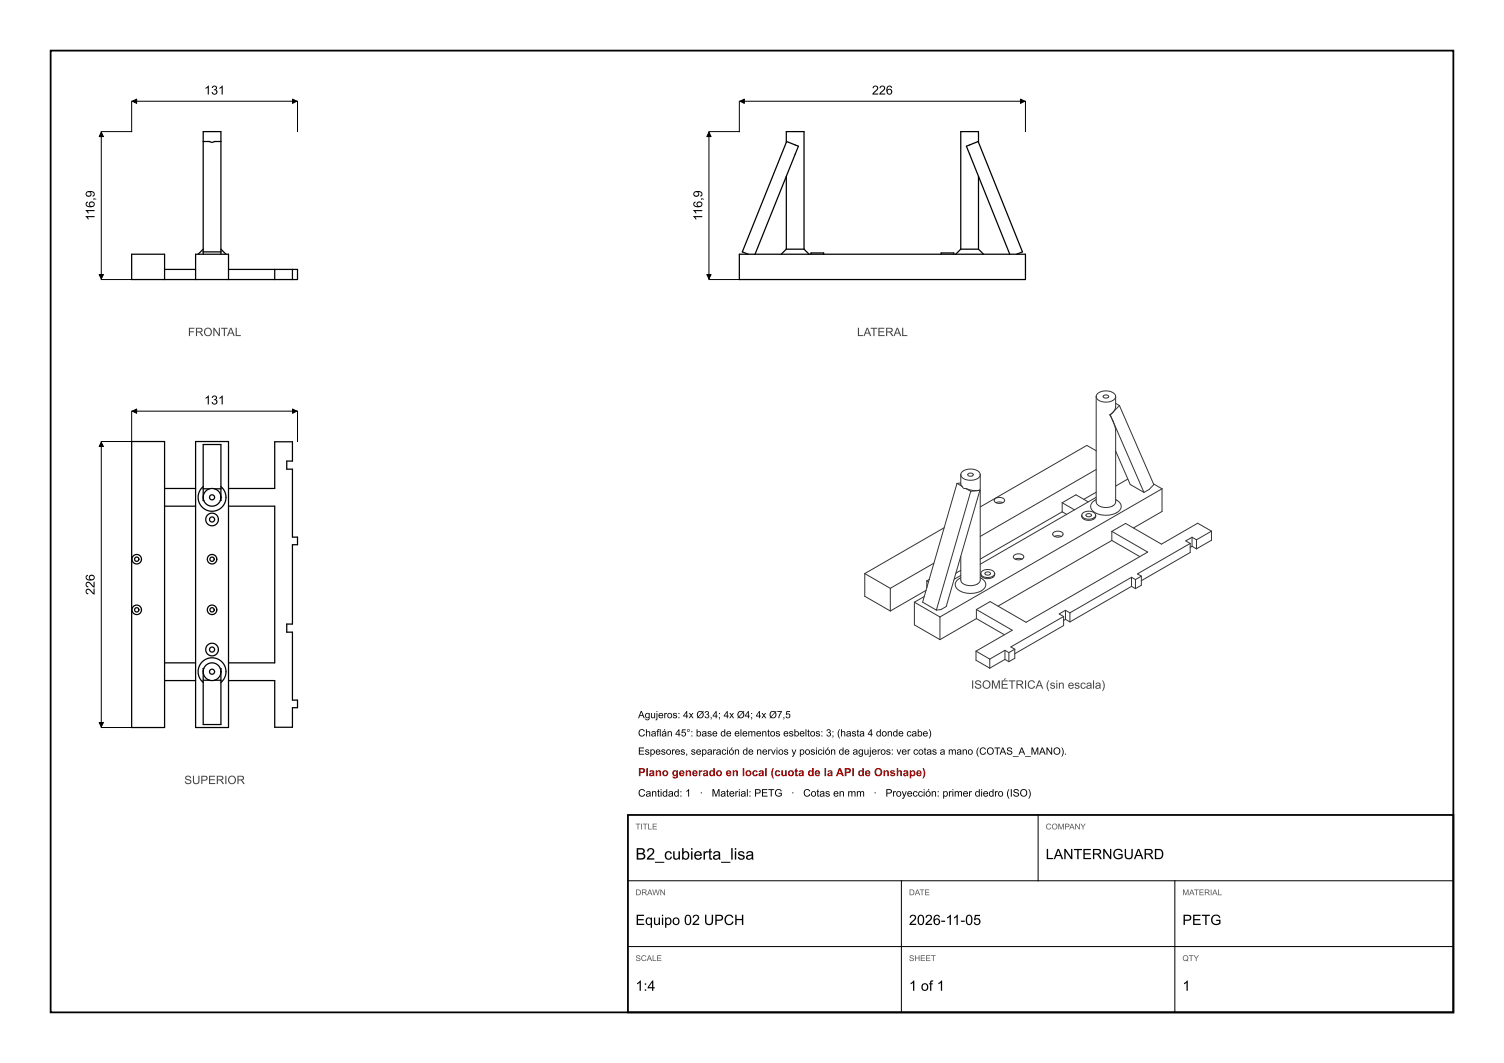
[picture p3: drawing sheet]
<svg xmlns="http://www.w3.org/2000/svg" width="297mm" height="210mm" viewBox="0 0 297 210" stroke-linecap="round" stroke-linejoin="round" font-family="sans-serif">
<path d="M10 10h277v190h-277zM124 161h163v39h-163z" fill="none" stroke="#000" stroke-width=".35"/>
<g fill="none" stroke="#000" stroke-width=".25">
<path d="M40.1 28v21.8M40.1 28h1.3l.4 .1 .5-.1h1.3M40.1 28v-1.5a.34 .34 0 0 1 0-.5 .34 .34 0 0 1 .5 0h2.5a.34 .34 0 0 1 .5 0 .34 .34 0 0 1 0 .5v1.5M43.6 28v21.8M155.3 28.1v-1.6a.34 .34 0 0 1 0-.5 .34 .34 0 0 1 .5 0h3v23.2M155.3 34.8v14.4M193.2 28.1v-1.6a.34 .34 0 0 0 0-.5 .34 .34 0 0 0-.5 0h-3v23.2M193.2 34.8v14.4M26 50.2h6a.35 .35 0 0 1 .5 0 .35 .35 0 0 1 0 .5v4a.35 .35 0 0 1 0 .5 .35 .35 0 0 1-.5 0h-5.5a.35 .35 0 0 1-.5 0 .35 .35 0 0 1 0-.5zM32.5 55.2h6.1M32.5 53.2h6.1M38.6 55.2h6.5"/>
<path d="M38.6 55.2v-4.5a.35 .35 0 0 1 0-.5 .35 .35 0 0 1 .5 0h5.5a.35 .35 0 0 1 .5 0 .35 .35 0 0 1 0 .5v4.5M40.1 49.8v.4M40.1 49.8h3.5M40.1 49.2l-1 1M43.6 49.8v.4M43.6 49.2l1 1M45.1 55.2h9.1M45.1 53.2h9.1M54.2 55.2h3.6M54.2 53.2v2M54.2 53.2h3.6M57.8 53.2h.5a.33 .33 0 0 1 .5 0 .33 .33 0 0 1-.1 .5v1a.33 .33 0 0 1 .1 .5 .33 .33 0 0 1-.5 0h-.5"/>
<path d="M57.8 53.2v2M146 50.2h56.5v5h-56.5zM147.8 50.2l-1.2-.4 8.7-21.8 1.9 .7a.34 .34 0 0 1 .5 .2 .34 .34 0 0 1-.2 .4l-8.4 20.9M155.3 49.2h3.5M155.3 49.2l-1 1M158.8 49.2l1 1M160.2 50.2a.34 .34 0 0 1 .2-.3 .34 .34 0 0 1 .3 .1h1.5a.29 .29 0 0 1 .3-.1 .29 .29 0 0 1 .1 .3M185.9 50.2a.34 .34 0 0 1 .2-.3 .34 .34 0 0 1 .3 .1h1.5a.29 .29 0 0 1 .3-.1 .29 .29 0 0 1 .2 .3M189.7 49.2h3.5M189.7 49.2l-1 1M193.2 49.2l1 1M199.4 50.2l-8.4-20.9a.34 .34 0 0 1-.2-.4 .34 .34 0 0 1 .5-.2l1.9-.7 8.7 21.8-1.2 .4"/>
<path d="M26 87.2h6.5v56.5h-6.5zM32.5 96.5h6.1M32.5 100h6.1M38.6 87.2h6.5v56.5h-6.5zM40.1 96.1l-.6 .7-.3 .7-.1 .9 .2 .8 .4 .7 .6 .6 .7 .4 .9 .1 .9-.2 .7-.3 .6-.7 .4-.7 .1-.8-.1-.8-.4-.8-.5-.6M40.1 96.6v-8.3a.33 .33 0 0 1 0-.4 .33 .33 0 0 1 .4-.1h2.6a.32 .32 0 0 1 .4 0 .32 .32 0 0 1 .1 .4v8.4M40.1 96.6v2.3h.1M40.1 96.6h1.3M42.3 96.6h1.3M43.6 96.6v1.6M43.6 98.2v.7h-.1M45.1 96.5h8.8a.37 .37 0 0 0 .4-.1 .37 .37 0 0 0-.1-.5v-8.1a.33 .33 0 0 1 .1-.4 .33 .33 0 0 1 .3-.1h2.8a.36 .36 0 0 1 .4 .1 .36 .36 0 0 1 0 .5v2.7a.32 .32 0 0 1 0 .4 .32 .32 0 0 1-.4 .1h-.4a.37 .37 0 0 0-.4 .1 .37 .37 0 0 0 0 .5v.6a.35 .35 0 0 0 .1 .4 .35 .35 0 0 0 .5 0h.6v12.8a.35 .35 0 0 0-.1 .5 .35 .35 0 0 0 .4 .1h.2a.33 .33 0 0 1 .5 0 .33 .33 0 0 1-.1 .5v.5a.33 .33 0 0 1 .1 .5 .33 .33 0 0 1-.5 0h-.5v15.3a.35 .35 0 0 1-.2 .4 .35 .35 0 0 1-.4 0h-.2a.37 .37 0 0 0-.4 .1 .37 .37 0 0 0 0 .5v.6a.35 .35 0 0 0 .1 .4 .35 .35 0 0 0 .5 0h.6v12.8a.35 .35 0 0 0-.1 .5 .35 .35 0 0 0 .4 .1h.2a.33 .33 0 0 1 .5 0 .33 .33 0 0 1-.1 .5v.5a.33 .33 0 0 1 .1 .5 .33 .33 0 0 1-.5 0h-.2a.36 .36 0 0 0-.4 .2 .36 .36 0 0 0 .1 .4v2.8a.32 .32 0 0 1-.1 .4 .32 .32 0 0 1-.3 .1h-2.8a.37 .37 0 0 1-.4-.2 .37 .37 0 0 1 0-.4v-8.2a.35 .35 0 0 0 .1-.4 .35 .35 0 0 0-.5-.1h-8.7"/>
<path d="M45.1 100h9.1v30.9h-9.1M32.5 134.4h6.1M32.5 130.9h6.1M40.1 134.8l-.5-.6-.4-.8-.1-.9 .2-.7 .4-.7 .6-.7 .7-.3 .9-.1 .8 .1 .8 .4 .6 .6 .4 .7 .1 .8-.1 .9-.4 .8-.5 .5M40.1 134.4v8.2a.33 .33 0 0 0 0 .4 .33 .33 0 0 0 .4 .1h2.6a.32 .32 0 0 0 .4 0 .32 .32 0 0 0 .1-.4v-8.3M40.1 134.4h1.3M40.2 132.1h-.1v2.3M42.3 134.4h1.3M43.5 132.1h.1v.6M43.6 132.7v1.7"/>
<circle cx="41.9" cy="98.2" r="1.75"/>
<circle cx="41.9" cy="98.2" r=".5"/>
<circle cx="27" cy="110.5" r=".94"/>
<circle cx="27" cy="110.5" r=".43"/>
<circle cx="41.9" cy="110.5" r=".94"/>
<circle cx="41.9" cy="102.6" r="1.25"/>
<circle cx="41.9" cy="110.5" r=".42"/>
<circle cx="41.9" cy="102.6" r=".5"/>
<circle cx="27" cy="120.5" r=".94"/>
<circle cx="27" cy="120.5" r=".43"/>
<circle cx="41.9" cy="120.5" r=".94"/>
<circle cx="41.9" cy="128.3" r=".5"/>
<circle cx="41.9" cy="132.7" r=".5"/>
<circle cx="41.9" cy="128.3" r="1.25"/>
<circle cx="41.9" cy="120.5" r=".42"/>
<circle cx="41.9" cy="132.7" r="1.75"/>
</g>
<g fill="none" stroke="#000" stroke-width=".2">
<path d="M26 20v6h-6M26.1 20h32.5M58.7 20v6M146 20v6h-6M146.1 20h56.3M202.5 20v6M20 26.1v29M140 26.1v29M20 55.2h6M140 55.2h6M20 87.4v56.2M26 81.2v6h-6"/>
<path d="M26.1 81.2h32.5M58.7 81.2v6M20 143.7h6M124 174h163M178 174v26M205 161v13M232 174v26M124 187h163"/>
</g>
<g fill="none" stroke="#333" stroke-width=".2">
<path d="M216.5 78.3v19.3a2.8 2.8 0 0 0 .3 2.2l.7 .3 1 .2a1.58 1.58 0 0 0 1.8-2.1v-13.2l-.6-1.9M216.5 78.3a2.03 2.03 0 0 0 2.4 1.1 1.46 1.46 0 0 0 1.4-1.1M216.5 78.3a2.01 2.01 0 0 1 2.4-1 1.51 1.51 0 0 1 1.4 1M217.9 78.2l.4-.2a.34 .34 0 0 1 .5 .1 .34 .34 0 0 1-.1 .5h-.1a.42 .42 0 0 1-.5 0 .42 .42 0 0 1-.2-.4zM220.3 78.3v1.3a2.11 2.11 0 0 1-.6 1.9M220.3 79.7l.8 .4M189 95.5l-6.6 22.9a.54 .54 0 0 0-.1 .6 .54 .54 0 0 0 .5 .3l2.1 1.2M189 95.5l1 .6M189.7 95.4l-.7 .1M189.7 93.8v1.9l.3 .4M189.7 93.8a2.03 2.03 0 0 0 2.5 1 1.46 1.46 0 0 0 1.4-1M189.7 93.8a2.01 2.01 0 0 1 2.4-1.1 1.51 1.51 0 0 1 1.5 1.1"/>
<path d="M190 96.1l.3 .4h.4M190.7 96.5l1 .6M190.7 96.5l1.2 .4h1.1M191.2 93.6l.4-.1a.34 .34 0 0 1 .5 .1 .34 .34 0 0 1-.2 .4l-.1 .1a.42 .42 0 0 1-.5 0 .42 .42 0 0 1-.1-.5zM191.7 97.1l-6.8 23.4M193 96.9l-1.3 .2M193.5 96.9l-6.3 21.9a1.79 1.79 0 0 1-1.4 1.6l-.9 .1M193.5 96.9h-.5M193.6 93.8v19a4.4 4.4 0 0 1-.3 2.3 2.56 2.56 0 0 1-3.5-.3l-.1-4.9M196.5 98.6a1.28 1.28 0 0 1 1.9 .3 1.19 1.19 0 0 1-2.1 0zM196.7 99.3l.6-.1 .7 .1M209.8 99.3v1.8"/>
<path d="M209.8 99.3l2.4 1.4M214.9 99.2l-2-1.2a.79 .79 0 0 0-1.2 .2l-1.9 1.1M216.5 89.1l-1.3-.8a.78 .78 0 0 0-1.3 .1l-20.3 11.7M216.5 92.8l-22.9 13.2M216.5 97.2l-2.5 1.4M216.5 98.2l-22.9 13.3M216.5 98.7a1.39 1.39 0 0 0-1.1 1.4 1.39 1.39 0 0 0 1.1 1.3l1.6 .4 1.7-.2a1.53 1.53 0 0 0 1.3-2.3l-.8-.6M219.2 81.9l.5 1.2M219.2 81.9l.1 .1M219.3 82l.4 1.1M219.7 81.5l-.4 .5M219.7 83.1l6.2 14.2"/>
<path d="M219.7 81.5l-.5 .4M220.3 89.1l2.4 5.5a2.99 2.99 0 0 0 2.1 2l1.1 .7M221.1 80.1l6.5 15a.61 .61 0 0 1-.1 .9l-.6 .7-1 .6M221.1 80.1l-1.4 1.4M222.7 94.6l-2.4 1.4M227.8 95.6l1.7 1M229.5 96.6v3.9a.79 .79 0 0 1-.8 1l-4.9 2.8M229.5 96.6l-43.9 25.3M170.8 113.3v3.9a.79 .79 0 0 0 .7 1l4.3 2.5M170.8 113.3l5 2.9M175.8 116.2v4.5M180.6 119v3.9a.79 .79 0 0 0 .7 1l4.3 2.5"/>
<path d="M180.6 119l5 2.9M182.5 117.8l-1.9 1.2M182.9 116.6l-7.1 4.1M183 114.8v1.3M183 114.8l.4 .2M183.5 114.5l-.5 .3M184.4 111.3l-8.6 4.9M186.4 104.3l-15.6 9M189.7 112.7l-.9 .5M189.7 113.7l-1.3 .7M189.7 114.1a1.39 1.39 0 0 0-1.1 1.4 1.39 1.39 0 0 0 1.2 1.4l1.6 .3 1.7-.2a1.53 1.53 0 0 0 1.3-2.3l-.8-.6M193.7 113.3a1.31 1.31 0 0 0 1.8 1l.8-.4 .1-.6"/>
<path d="M193.7 113.3a1.58 1.58 0 0 0 2.7 0M193.7 113.3a1.58 1.58 0 0 1 2.7 0M194.6 113.1l.4-.1a.34 .34 0 0 1 .5 .1 .34 .34 0 0 1-.2 .5h-.1a.42 .42 0 0 1-.5 0 .42 .42 0 0 1-.1-.5zM200.2 109.7a1.28 1.28 0 0 1 2 .3 1.19 1.19 0 0 1-2.1 0zM200.5 110.5l.6-.2 .7 .2M208 105.2a1.28 1.28 0 0 1 1.9 .3 1.19 1.19 0 0 1-2 0zM208.2 106l.6-.2 .8 .2M209.8 101.1l-16.2 9.4M209.8 101.1l.8 .5M213.6 101.8a1.31 1.31 0 0 0 1.9 1l.7-.4 .2-.6M213.6 101.8a1.58 1.58 0 0 0 2.8 0M213.6 101.8a1.58 1.58 0 0 1 2.8 0"/>
<path d="M214.5 101.6l.4-.1a.34 .34 0 0 1 .5 .1 .34 .34 0 0 1-.1 .5h-.1a.42 .42 0 0 1-.5 0 .42 .42 0 0 1-.2-.5zM219.6 106.8l5.5 3.2M219.6 106.8l-22.5 12.9M219.6 105l7 4.1-23.4 13.5a.93 .93 0 0 1-1.3-.1l-5.9-3.4a.79 .79 0 0 0-1.2 .2l-2 1.1M219.6 105v1.8M223.4 115.8l-12.1 7.1M223.4 115.8l.8 .5M223.4 114v1.8M223.4 114l.8 .5M223.4 114l-12.1 7.1M224.2 114.5v1.8M225.4 113.8v1.3a.76 .76 0 0 1-.7 .9l-.5 .3"/>
<path d="M225.4 113.8l-1.2 .7M235 107.4v1.2a.79 .79 0 0 1-.7 1l-8.9 5.1M235 107.4l-10.4 6 .8 .4M235.4 107.9l-.4 .2M235.4 107.9l.9 .5M235.4 106.1v1.8M235.4 106.1l.9 .5M235.4 106.1l-1.2 .8 .8 .5M236.3 106.6v1.8M239.2 104.9v1.3a.78 .78 0 0 1-.7 1l-2.2 1.2M239.2 104.9l-2.2-1.3a.79 .79 0 0 0-1.2 .2l-6 3.4a.8 .8 0 0 1-1.2-.1l-5.9-3.4a.79 .79 0 0 0-1.2 .1l-1.9 1.2M239.2 104.9l-2.9 1.7"/>
<path d="M185.6 121.9v4.5M192.7 128.6v1.3a.79 .79 0 0 0 .8 1l2 1.1M192.7 128.6l2.8 1.6M192.8 122.2l-7.2 4.2M192.8 122.2l5.5 3.2M192.8 120.4v1.8M192.8 120.4l7.1 4.1-7.2 4.1M195.5 130.2v1.8M198.5 130.3l-3 1.7M198.5 130.3l.7 .4M198.5 128.5l-3 1.7M198.5 128.5v1.8"/>
<path d="M198.5 128.5l.7 .4M199.2 128.9v1.8M200.4 128.3v1.2a.76 .76 0 0 1-.7 1l-.5 .2M200.4 128.3l-1.2 .6M210 121.8v1.3a.79 .79 0 0 1-.7 .9l-8.9 5.1M210 121.8l-10.4 6 .8 .5M210.4 122.4l-.4 .2M210.4 122.4l.9 .5M210.4 120.6v1.8M210.4 120.6l.9 .5M210.4 120.6l-1.2 .7 .8 .5M211.3 121.1v1.8"/>
</g>
<path d="M57.8 19.6l.8 .4-.8 .4zM201.5 19.6l.9 .4-.9 .4zM20 26.1l.4 .9h-.8zM26.1 20l.9-.4v.8zM140 26.1l.4 .9h-.8zM146.1 20l.9-.4v.8zM19.6 54.2h.8l-.4 .9zM139.6 54.2h.8l-.4 .9zM20 87.4l.4 .8h-.8zM26.1 81.2l.9-.4v.8zM57.8 80.8l.8 .4-.8 .4zM19.6 142.7h.8l-.4 .9z" fill="#000" stroke="#000" stroke-width=".2"/>
<text font-size="3.2" x="125.5" y="169.8">B2_cubierta_lisa</text>
<g font-size="2.8">
<text x="206.5" y="169.7">LANTERNGUARD</text>
<text x="125.5" y="182.7">Equipo 02 UPCH</text>
<text x="179.5" y="182.7">2026-11-05</text>
<text x="233.5" y="182.7">PETG</text>
<text x="125.5" y="195.7">1:4</text>
<text x="179.5" y="195.7">1 of 1</text>
<text x="233.5" y="195.7">1</text>
</g>
<g font-size="2.5">
<text x="40.3" y="18.7">131</text>
<text x="172.2" y="18.7">226</text>
<text x="18.7" y="43.6" transform="rotate(-90 18.7 43.6)">116,9</text>
<text x="138.7" y="43.6" transform="rotate(-90 138.7 43.6)">116,9</text>
<text x="40.3" y="79.9">131</text>
<text x="18.7" y="117.5" transform="rotate(-90 18.7 117.5)">226</text>
</g>
<g font-size="2.3" fill="#444">
<text x="37.1" y="66.4">FRONTAL</text>
<text x="169.2" y="66.4">LATERAL</text>
<text x="191.8" y="136.1">ISOMÉTRICA (sin escala)</text>
<text x="36.4" y="154.9">SUPERIOR</text>
</g>
<text font-size="2.2" fill="#a00000" x="126" y="153.3">Plano generado en local (cuota de la API de Onshape)</text>
<g font-size="2">
<text x="126" y="141.9">Agujeros: 4x Ø3,4; 4x Ø4; 4x Ø7,5</text>
<text x="126" y="145.5">Chaflán 45°: base de elementos esbeltos: 3; (hasta 4 donde cabe)</text>
<text x="126" y="149.1">Espesores, separación de nervios y posición de agujeros: ver cotas a mano (COTAS_A_MANO).</text>
<text x="126" y="157.4">Cantidad: 1</text>
<text x="138.2" y="157.4">·</text>
<text x="140.5" y="157.4">Material: PETG</text>
<text x="156.2" y="157.4">·</text>
<text x="158.6" y="157.4">Cotas en mm</text>
<text x="172.5" y="157.4">·</text>
<text x="174.9" y="157.4">Proyección: primer diedro (ISO)</text>
</g>
<g font-size="1.6" fill="#555">
<text x="125.5" y="163.9">TITLE</text>
<text x="206.5" y="163.9">COMPANY</text>
<text x="125.5" y="176.9">DRAWN</text>
<text x="179.5" y="176.9">DATE</text>
<text x="233.5" y="176.9">MATERIAL</text>
<text x="125.5" y="189.9">SCALE</text>
<text x="179.5" y="189.9">SHEET</text>
<text x="233.5" y="189.9">QTY</text>
</g>
</svg>
